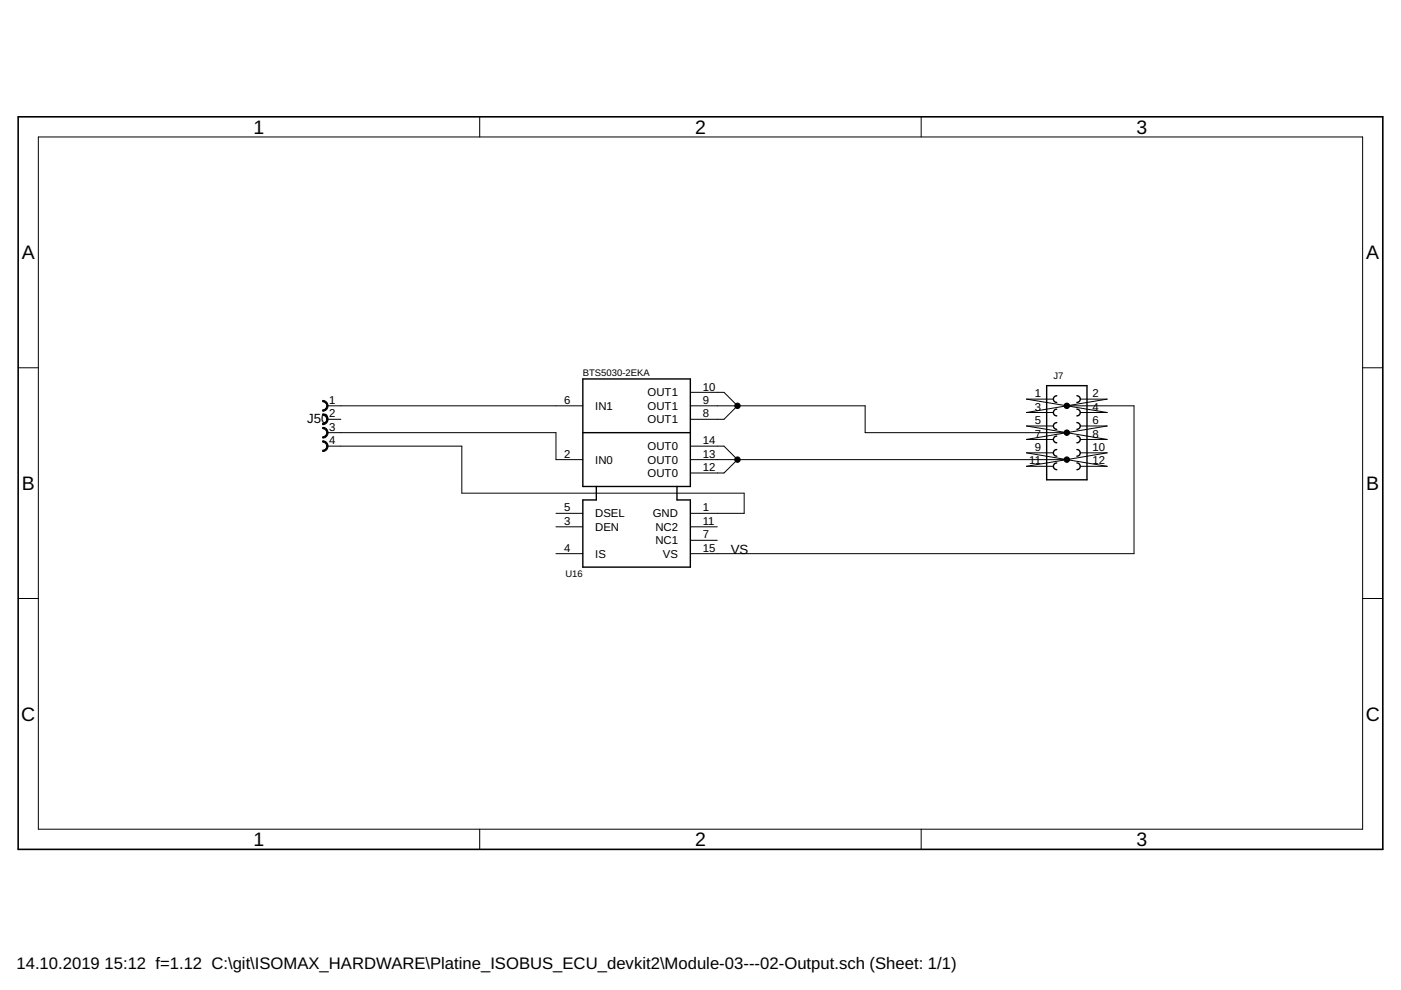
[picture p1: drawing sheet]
<svg xmlns="http://www.w3.org/2000/svg" width="297mm" height="210mm" viewBox="0 0 297 210" stroke-linecap="round" stroke-linejoin="round" font-family="sans-serif">
<path d="M3.9 24.8h289.3v155.3h-289.3z" fill="none" stroke="#000" stroke-width=".34"/>
<g fill="none" stroke="#000" stroke-width=".21">
<path d="M8.1 29h280.8v146.8h-280.8zM101.7 24.8v4.2M195.3 24.8v4.2M3.9 78h4.2M288.9 78h4.3M69.4 94.6h28.5v10h59.9v4.2h-11.4M69.4 91.7h48.5v5.8h5.7M69.4 86h54.2M69.4 88.9h2.9M146.4 97.5h79.8M146.4 94.6h7.1l2.9 2.9-2.9 2.8h-7.1M146.4 86h37v5.7h42.8"/>
<path d="M146.4 83.2h7.1l2.9 2.8-2.9 2.9h-7.1M223.3 84.6h-5.7l17.1 2.9h-5.7M223.3 90.3h-5.7l8.6 1.4M223.3 96h-5.7l8.6 1.5M226.2 86h14.2v31.4h-94M226.2 86l-8.6 1.5h5.7M226.2 91.7l8.5 1.5h-5.7M226.2 97.5l8.5 1.4h-5.7M229 84.6h5.7l-8.5 1.4M229 90.3h5.7l-17.1 2.9h5.7M229 96h5.7l-17.1 2.9h5.7M117.9 117.4h5.7"/>
<path d="M117.9 111.7h5.7M117.9 108.8h5.7M146.4 111.7h5.7M146.4 114.6h5.7M3.9 126.9h4.2M288.9 126.9h4.3M101.7 175.8v4.3M195.3 175.8v4.3"/>
</g>
<g fill="none" stroke="#000" stroke-width=".3">
<path d="M123.6 80.3h22.8v22.8h-22.8zM123.6 91.7h22.8M221.9 81.8h8.6v19.9h-8.6zM224 83.9a.71 .71 0 0 0-.7 .7 .71 .71 0 0 0 .7 .7M224 86.8a.71 .71 0 0 0-.7 .7 .71 .71 0 0 0 .7 .7M224 89.6a.72 .72 0 0 0-.7 .7 .72 .72 0 0 0 .7 .7M224 92.5a.71 .71 0 0 0-.7 .7 .71 .71 0 0 0 .7 .7M224 95.3a.71 .71 0 0 0-.7 .7 .71 .71 0 0 0 .7 .7M224 98.1a.72 .72 0 0 0-.7 .8 .72 .72 0 0 0 .7 .7M228.3 83.9a.71 .71 0 0 1 .7 .7 .71 .71 0 0 1-.7 .7M228.3 86.8a.71 .71 0 0 1 .7 .7 .71 .71 0 0 1-.7 .7M228.3 98.1a.72 .72 0 0 1 .7 .8 .72 .72 0 0 1-.7 .7"/>
<path d="M228.3 95.3a.71 .71 0 0 1 .7 .7 .71 .71 0 0 1-.7 .7M228.3 92.5a.71 .71 0 0 1 .7 .7 .71 .71 0 0 1-.7 .7M228.3 89.6a.72 .72 0 0 1 .7 .7 .72 .72 0 0 1-.7 .7M126.4 103.1v2.9h-2.8v14.2h22.8v-14.2h-2.9v-2.9"/>
</g>
<g fill="#000" stroke="#000" stroke-width=".21">
<path d="M68.4 84.9a1.14 1.14 0 0 1 1.2 1.1 1.14 1.14 0 0 1-1.2 1.2v-.3a.85 .85 0 0 0 .9-.9 .85 .85 0 0 0-.9-.8z" fill-rule="evenodd"/>
<path d="M68.4 87.8a1.14 1.14 0 0 1 1.2 1.1 1.14 1.14 0 0 1-1.2 1.1v-.3a.86 .86 0 0 0 .9-.8 .86 .86 0 0 0-.9-.9z" fill-rule="evenodd"/>
<path d="M68.4 90.6a1.13 1.13 0 0 1 1.2 1.1 1.13 1.13 0 0 1-1.2 1.2v-.3a.86 .86 0 0 0 .9-.9 .86 .86 0 0 0-.9-.8z" fill-rule="evenodd"/>
<path d="M68.4 93.5a1.14 1.14 0 0 1 1.2 1.1 1.14 1.14 0 0 1-1.2 1.1v-.3a.85 .85 0 0 0 .9-.8 .85 .85 0 0 0-.9-.9z" fill-rule="evenodd"/>
<circle cx="156.4" cy="86" r=".57"/>
<circle cx="156.4" cy="97.5" r=".57"/>
<circle cx="226.2" cy="97.5" r=".57"/>
<circle cx="226.2" cy="86" r=".57"/>
<circle cx="226.2" cy="91.7" r=".57"/>
</g>
<g font-size="4.1">
<text x="53.8" y="28.4">1</text>
<text x="147.4" y="28.4">2</text>
<text x="241" y="28.4">3</text>
<text x="4.6" y="55">A</text>
<text x="289.7" y="55">A</text>
<text x="4.6" y="103.9">B</text>
<text x="289.7" y="103.9">B</text>
<text x="4.5" y="152.8">C</text>
<text x="289.6" y="152.8">C</text>
<text x="53.8" y="179.4">1</text>
<text x="147.4" y="179.4">2</text>
<text x="241" y="179.4">3</text>
</g>
<g font-size="3.5">
<text x="3.5" y="205.4">14.10.2019</text>
<text x="22.2" y="205.4">15:12 f=1.12 C:\git\ISOMAX_HARDWARE\Platine_ISOBUS_ECU_devkit2\Module-03---02-Output.sch (Sheet: 1/1)</text>
</g>
<g font-size="2.8">
<text x="65.1" y="89.7">J50</text>
<text x="154.9" y="117.4">VS</text>
</g>
<g font-size="2.4">
<text x="149" y="82.8">10</text>
<text x="69.8" y="85.6">1</text>
<text x="69.8" y="88.5">2</text>
<text x="119.6" y="85.6">6</text>
<text x="126.2" y="86.9">IN1</text>
<text x="137.3" y="89.7">OUT1</text>
<text x="137.3" y="86.9">OUT1</text>
<text x="137.3" y="84">OUT1</text>
<text x="149" y="88.5">8</text>
<text x="149" y="85.6">9</text>
<text x="219.4" y="84.2">1</text>
<text x="219.4" y="87.1">3</text>
<text x="219.4" y="89.9">5</text>
<text x="231.7" y="84.2">2</text>
<text x="231.7" y="87.1">4</text>
<text x="231.7" y="89.9">6</text>
<text x="69.8" y="91.3">3</text>
<text x="69.8" y="94.2">4</text>
<text x="137.3" y="95.4">OUT0</text>
<text x="149" y="94.2">14</text>
<text x="219.4" y="92.8">7</text>
<text x="219.4" y="95.6">9</text>
<text x="231.7" y="95.6">10</text>
<text x="231.7" y="92.8">8</text>
<text x="119.6" y="97">2</text>
<text x="126.2" y="98.3">IN0</text>
<text x="137.3" y="101.1">OUT0</text>
<text x="137.3" y="98.3">OUT0</text>
<text x="149" y="99.9">12</text>
<text x="149" y="97">13</text>
<text x="218.2" y="98.5">11</text>
<text x="231.7" y="98.5">12</text>
<text x="119.6" y="111.3">3</text>
<text x="119.6" y="108.4">5</text>
<text x="126.2" y="112.6">DEN</text>
<text x="126.2" y="109.7">DSEL</text>
<text x="138.4" y="109.7">GND</text>
<text x="138.9" y="112.5">NC2</text>
<text x="149" y="108.4">1</text>
<text x="149" y="111.3">11</text>
<text x="119.6" y="117">4</text>
<text x="126.2" y="118.3">IS</text>
<text x="138.9" y="115.4">NC1</text>
<text x="140.5" y="118.2">VS</text>
<text x="149" y="117">15</text>
<text x="149" y="114.1">7</text>
</g>
<g font-size="2">
<text x="123.6" y="79.6">BTS5030-2EKA</text>
<text x="223.3" y="80.3">J7</text>
<text x="119.9" y="122.4">U16</text>
</g>
</svg>
